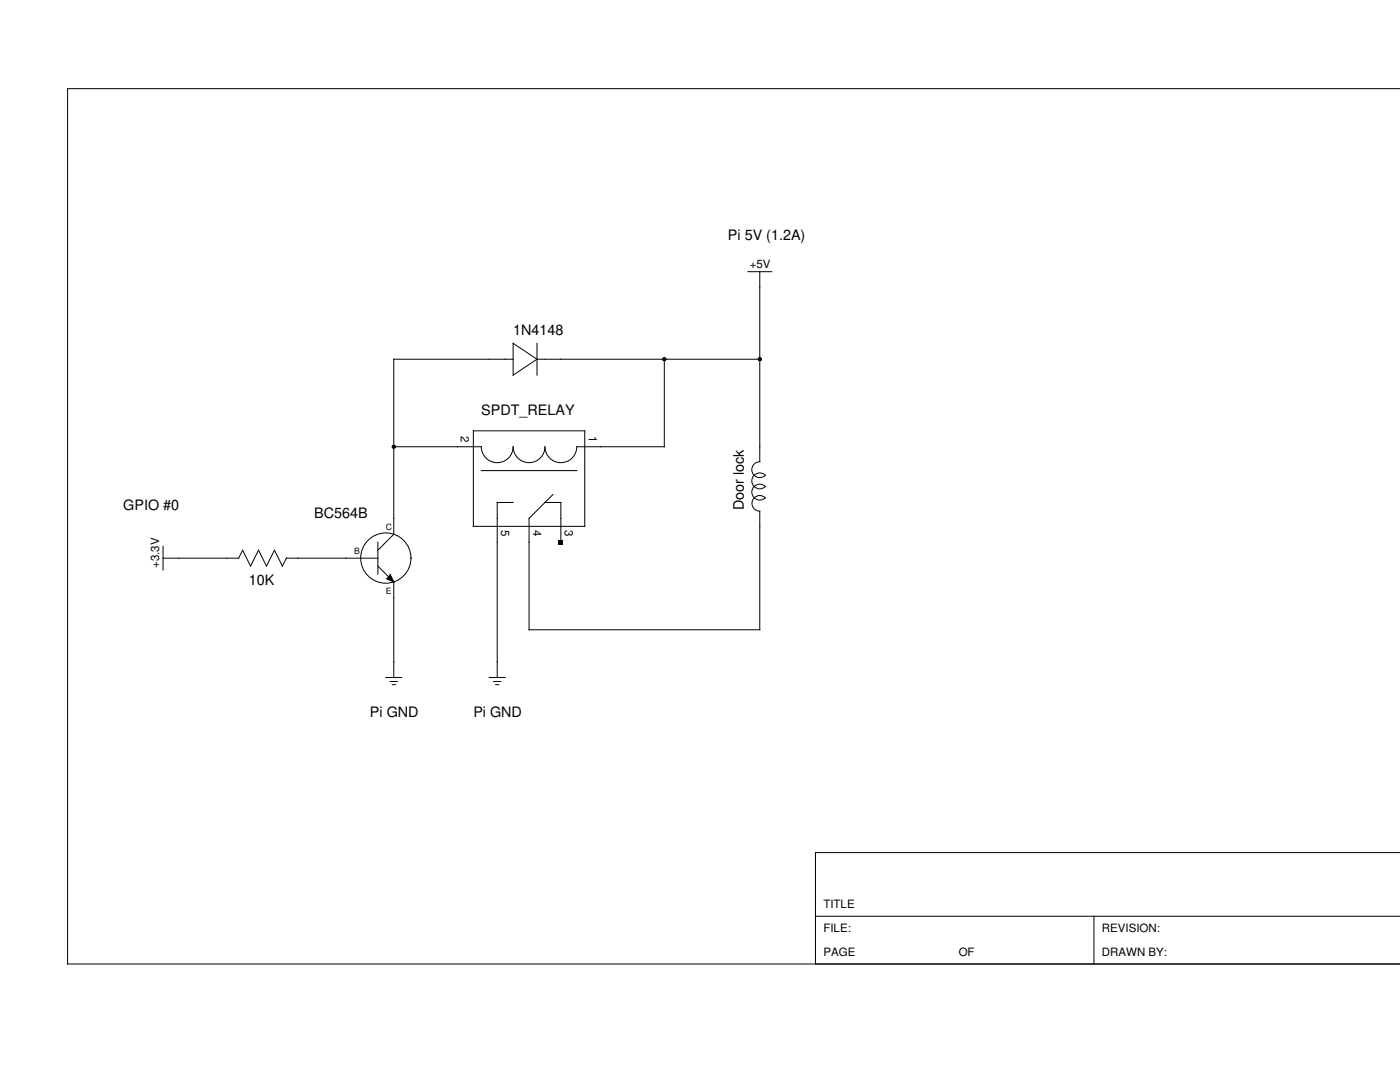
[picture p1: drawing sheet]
<svg xmlns="http://www.w3.org/2000/svg" width="279mm" height="216mm" viewBox="0 0 279 216" stroke-linecap="round" stroke-linejoin="round" font-family="sans-serif">
<g fill="none" stroke="#000" stroke-width=".2">
<path d="M279.4 17.7h-265.9v174.7h265.9M149.2 54.2h4.8M151.6 54.2v37.9a1.59 1.59 0 0 0-1.4 2.2 1.59 1.59 0 0 0 2.6 .5 1.59 1.59 0 0 0-2.3 0 1.59 1.59 0 0 0 0 2.3 1.59 1.59 0 0 0 2.3 0 1.59 1.59 0 0 0-2.3 0 1.59 1.59 0 0 0 0 2.2 1.59 1.59 0 0 0 2.3 0M102.4 71.7h-23.8v34.9l-3.2 3.2M102.4 68.5l4.8 3.2-4.8 3.2zM107.2 68.5v6.4M107.2 71.7h44.4M132.6 71.7v17.4h-17.5a3.2 3.2 0 0 1-3.2 3.2 3.2 3.2 0 0 1-3.1-3.2 3.2 3.2 0 0 1-3.2 3.2 3.2 3.2 0 0 1-3.2-3.2 3.2 3.2 0 0 1-3.2 3.2 3.2 3.2 0 0 1-3.1-3.2h-17.5M94.5 86h22.2v19h-22.2zM96.1 93.9h19M110.3 98.7l-4.7 4.7v22.3h46v-23.7M152.7 99.3a1.56 1.56 0 0 0-2.5 .5 1.56 1.56 0 0 0 1.4 2.2"/>
<path d="M32.5 111.4h15.1l.8-1.6 1.6 3.2 1.6-3.2 1.6 3.2 1.6-3.2 1.6 3.2M32.5 109v4.8M57.1 111.4h18.3M57.2 111.4l-.9 1.6M75.4 113l3.2 3.1v19.1M75.4 108.2v6.4M77.9 114.6l.7 1.5-1.4-.6zM102.4 100.3h-3.2v34.9M108.8 100.3h3.1v7.9M77 135.2h3.2M77.9 136h1.4M78.3 136.6h.6"/>
<path d="M97.6 135.2h3.2M98.5 136h1.4M98.9 136.6h.6M279.4 170.1h-116.7v22.3M162.7 182.8h116.7M218.3 182.8v9.6"/>
<circle cx="77" cy="111.4" r="5"/>
</g>
<g fill="#000">
<path d="M77.9 114.6l.7 1.5-1.4-.6zM111.5 107.7h.9v1h-.9z"/>
<circle cx="132.6" cy="71.7" r=".4"/>
<circle cx="151.6" cy="71.7" r=".4"/>
<circle cx="78.6" cy="89.1" r=".4"/>
</g>
<g font-size="2.9">
<text x="145.3" y="47.9">Pi 5V (1.2A)</text>
<text x="102.4" y="66.9">1N4148</text>
<text x="96.1" y="82.8">SPDT_RELAY</text>
<text x="24.6" y="101.8">GPIO #0</text>
<text x="148.5" y="101.8" transform="rotate(-90 148.5 101.8)">Door lock</text>
<text x="62.7" y="103.4">BC564B</text>
<text x="49.7" y="116.6">10K Ω</text>
<text x="73.8" y="143.1">Pi GND</text>
<text x="94.5" y="143.1">Pi GND</text>
</g>
<g font-size="2.3">
<text x="149.6" y="53.4">+5V</text>
<text x="92" y="87.1" transform="rotate(90 92 87.1)">2</text>
<text x="117.5" y="87.1" transform="rotate(90 117.5 87.1)">1</text>
<text x="100" y="105.8" transform="rotate(90 100 105.8)">5</text>
<text x="106.4" y="105.8" transform="rotate(90 106.4 105.8)">4</text>
<text x="112.7" y="105.8" transform="rotate(90 112.7 105.8)">3</text>
<text x="31.7" y="113.4" transform="rotate(-90 31.7 113.4)">+3.3V</text>
<text x="164.3" y="181.2">TITLE</text>
<text x="164.3" y="186">FILE:</text>
<text x="164.3" y="190.8">PAGE</text>
<text x="191.3" y="190.8">OF</text>
<text x="219.9" y="186">REVISION:</text>
<text x="219.9" y="190.8">DRAWN BY:</text>
</g>
<g font-size="1.7">
<text x="77" y="105.8">C</text>
<text x="70.6" y="110.6">B</text>
<text x="77" y="118.5">E</text>
</g>
</svg>
